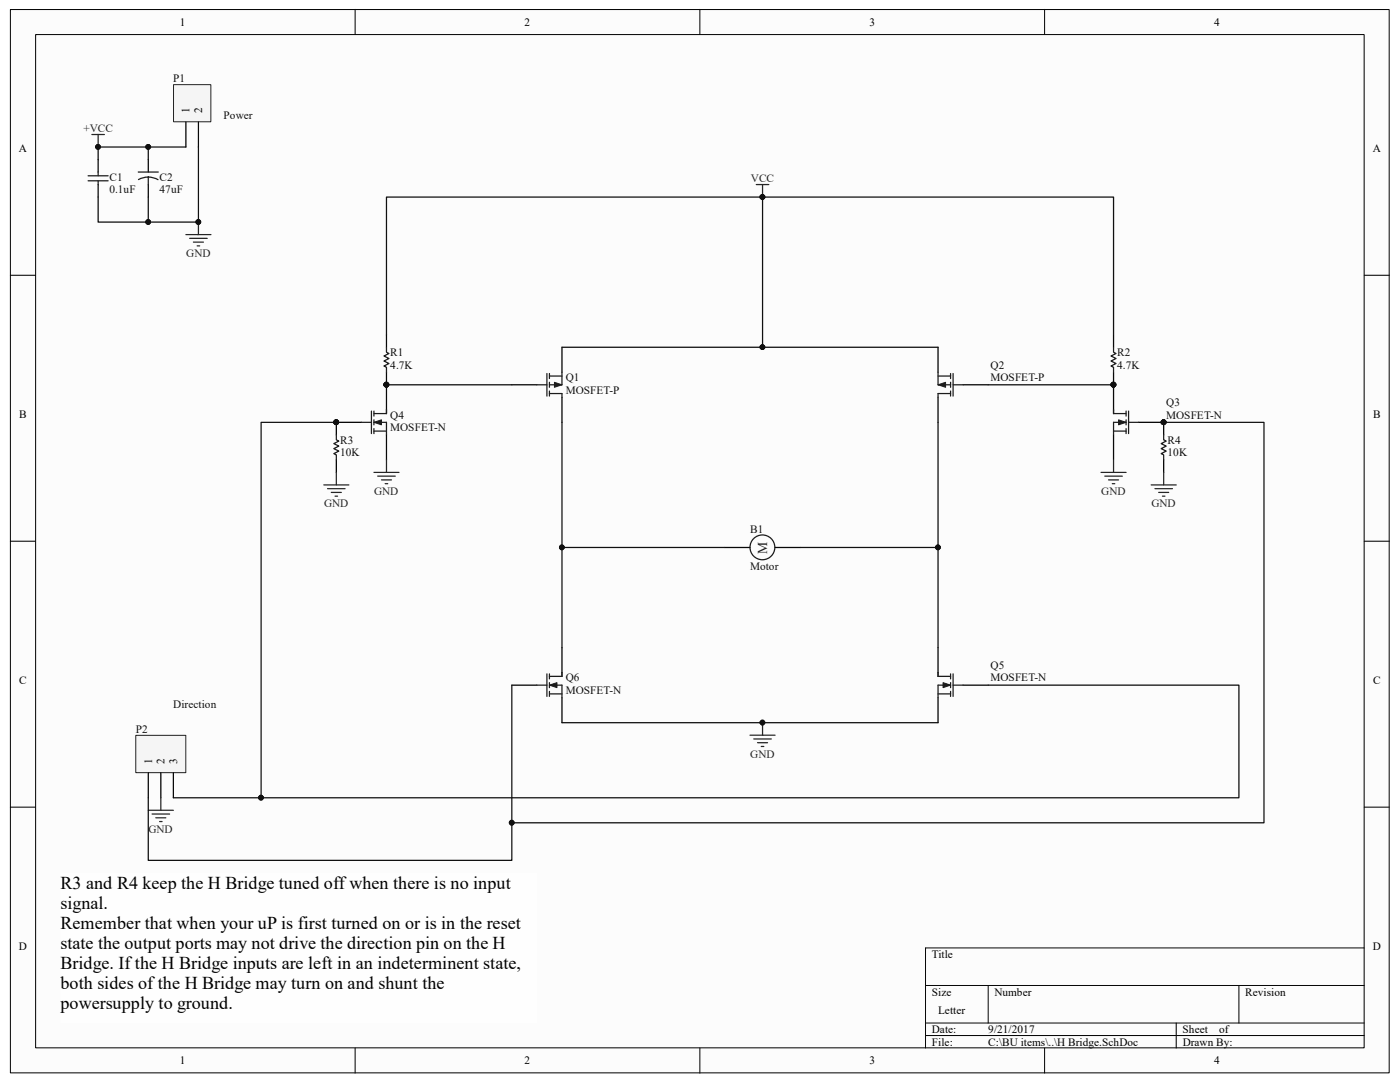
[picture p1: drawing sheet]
<svg xmlns="http://www.w3.org/2000/svg" width="279mm" height="216mm" viewBox="0 0 279 216" stroke-linecap="round" stroke-linejoin="round" font-family="sans-serif">
<path d="M2.1 1.9h275.1v212.2h-275.1z" fill="#fcfcfc"/>
<path d="M2.1 1.9h275.1v212.2h-275.1z" fill="none" stroke="#000" stroke-width=".2"/>
<path d="M7.2 6.9h265v202.2h-265z" fill="#fcfcfc"/>
<g fill="none" stroke="#000" stroke-width=".2">
<path d="M7.1 6.9h265.1v202.2h-265.1zM70.9 1.9v5M139.7 1.9v5M208.5 1.9v5M2.1 54.9h5M272.3 54.9h5M2.1 108h5M272.3 108h5M2.1 161.1h5M272.3 161.1h5M184.7 196.6h87.6M197.2 196.6v7.5"/>
<path d="M247.3 196.6v7.5M272.3 189.2h-87.6v19.9M70.9 209.1v5M139.7 209.1v5M184.7 204.1h87.6M184.7 206.6h87.6M208.5 209.1v5M234.7 204.1v5"/>
</g>
<path d="M102.1 136.7h5M112.2 129.2v5M112.2 139.2v5" fill="none" stroke="#000" stroke-width=".25"/>
<path d="M107.1 136.7h2.1M109.2 134.5v4.5M109.7 135h2.5M109.7 136.7h2.5v2.5M109.7 138.5h2.5M109.7 134.5v1M109.7 136.2v1M109.7 138v1" fill="none" stroke="#1c1c1c" stroke-width=".25"/>
<path d="M109.7 136.7l1.5-.5v1z" fill="#1c1c1c"/>
<path d="M109.7 136.7l1.5-.5v1z" fill="none" stroke="#1c1c1c" stroke-width=".2"/>
<path d="M72.1 84.3h2M74.1 82v4.5M74.6 82.5h2.5M74.6 84.3h2.5v2.5M74.6 86h2.5M74.6 82v1M74.6 83.8v1M74.6 85.5v1M112.2 134.2v.8" fill="none" stroke="#1c1c1c" stroke-width=".25"/>
<path d="M77.1 76.8v5M67.1 84.3h5M77.1 86.8v5" fill="none" stroke="#000" stroke-width=".25"/>
<g fill="#0e0e0e" stroke="#0e0e0e" stroke-width=".2">
<circle cx="77.1" cy="76.8" r=".47"/>
<circle cx="67.1" cy="84.2" r=".47"/>
</g>
<path d="M74.6 84.3l1.5-.5v1z" fill="#1c1c1c"/>
<path d="M74.6 84.3l1.5-.5v1z" fill="none" stroke="#1c1c1c" stroke-width=".2"/>
<path d="M77.1 81.8v.7M187.2 135h2.5M187.2 138.5h2.5M189.7 136.7h-2.5v2.5M189.7 134.5v1M189.7 136.2v1M189.7 138v1M190.2 136.7h2M190.2 134.5v4.5" fill="none" stroke="#1c1c1c" stroke-width=".25"/>
<g fill="#0e0e0e" stroke="#0e0e0e" stroke-width=".2">
<circle cx="77.1" cy="76.8" r=".47"/>
<circle cx="67.1" cy="84.2" r=".47"/>
</g>
<path d="M187.2 129.2v5M187.2 139.2v5M192.2 136.7h5" fill="none" stroke="#000" stroke-width=".25"/>
<path d="M188.2 136.2l1.5 .5-1.5 .5z" fill="#1c1c1c"/>
<path d="M188.2 136.2l1.5 .5-1.5 .5z" fill="none" stroke="#1c1c1c" stroke-width=".2"/>
<path d="M222.2 82.5h2.5M222.2 86h2.5M224.7 84.3h-2.5v2.5M224.7 82v1M224.7 83.8v1M224.7 85.5v1M225.2 84.3h2M225.2 82v4.5M187.2 134.2v.8" fill="none" stroke="#1c1c1c" stroke-width=".25"/>
<path d="M222.2 76.8v5M222.2 86.8v5M227.2 84.3h5" fill="none" stroke="#000" stroke-width=".25"/>
<g fill="#0e0e0e" stroke="#0e0e0e" stroke-width=".2">
<circle cx="222.2" cy="76.8" r=".47"/>
<circle cx="232.2" cy="84.2" r=".47"/>
</g>
<path d="M223.2 83.8l1.5 .5-1.5 .5z" fill="#1c1c1c"/>
<path d="M223.2 83.8l1.5 .5-1.5 .5z" fill="none" stroke="#1c1c1c" stroke-width=".2"/>
<path d="M187.2 78.5h2.5M187.2 74.3v2.5h2.5M187.2 75h2.5M189.7 74.5v1M189.7 76.3v1M189.7 78v1M190.2 76.8h2M190.2 74.5v4.5M222.2 81.8v.7" fill="none" stroke="#1c1c1c" stroke-width=".25"/>
<g fill="#0e0e0e" stroke="#0e0e0e" stroke-width=".2">
<circle cx="222.2" cy="76.8" r=".47"/>
<circle cx="232.2" cy="84.2" r=".47"/>
</g>
<path d="M187.2 69.3v5M187.2 79.3v5M192.2 76.8h5" fill="none" stroke="#000" stroke-width=".25"/>
<path d="M187.2 76.8l1.5-.5v1z" fill="#1c1c1c"/>
<path d="M187.2 76.8l1.5-.5v1z" fill="none" stroke="#1c1c1c" stroke-width=".2"/>
<path d="M107.1 76.8h2.1M109.2 74.5v4.5M109.7 78.5h2.5M109.7 75h2.5M109.7 74.5v1M109.7 76.3v1M109.7 78v1M112.2 74.3v2.5h-2.5M187.2 78.5v.8" fill="none" stroke="#1c1c1c" stroke-width=".25"/>
<path d="M102.1 76.8h5M112.2 69.3v5M112.2 79.3v5" fill="none" stroke="#000" stroke-width=".25"/>
<path d="M110.7 76.3l1.5 .5-1.5 .5z" fill="#1c1c1c"/>
<path d="M110.7 76.3l1.5 .5-1.5 .5z" fill="none" stroke="#1c1c1c" stroke-width=".2"/>
<g fill="none" stroke="#1c1c1c" stroke-width=".25">
<path d="M17.6 35.1h4M17.6 36.1h4M19.6 34.3v.8M19.6 36.1v.7M27.6 34.3h4M29.6 35.3l1.2 .2 .7 .4M29.6 35.3l-.8 .1-1.2 .4M29.6 35.3v1.5M77.1 69.3v1l.5 .2-1 .5 1 .5-1 .5 1 .5-1 .5 .5 .3v1M112.2 78.5v.8M222.2 69.3v1l.5 .2-1 .5 1 .5-1 .5 1 .5-1 .5 .5 .3v1M67.1 86.8v1l.5 .2-1 .5 1 .5-1 .5 1 .5-1 .5 .5 .3v1"/>
<path d="M232.2 86.8v1l.5 .2-1 .5 1 .5-1 .5 1 .5-1 .5 .5 .3v1"/>
<circle cx="152.2" cy="109.2" r="2.47"/>
</g>
<g fill="none" stroke="#000" stroke-width=".25">
<path d="M19.6 31.8v2.5M19.6 36.8v2.5M29.6 31.8v2.5M29.6 36.8v2.5M77.1 66.8v2.5M77.1 74.3v2.5M222.2 66.8v2.5M222.2 74.3v2.5M67.1 84.3v2.5M67.1 91.8v2.5M232.2 84.3v2.5M232.2 91.8v2.5"/>
<path d="M144.7 109.2h5M154.7 109.2h5"/>
</g>
<g fill="none" stroke="#0e0e0e" stroke-width=".25">
<path d="M29.6 29.3v2.5M29.6 39.3v5M37.1 29.3h-17.5v2.5M152.2 39.3v30M77.1 66.8v-27.5h145.1v27.5M77.1 76.8h25M112.2 69.3h75M197.2 76.8h25M67.1 84.3h-15v74.9h195.2v-22.5h-50.1M112.2 84.3v44.9M187.2 84.3v44.9M232.2 84.3h20.1v79.9h-150.2v-27.5"/>
<path d="M112.2 109.2h32.5M159.7 109.2h27.5M112.2 144.2h75"/>
</g>
<g fill="#0e0e0e" stroke="#0e0e0e" stroke-width=".2">
<circle cx="112.1" cy="109.2" r=".47"/>
<circle cx="187.2" cy="109.2" r=".47"/>
<circle cx="152.2" cy="69.3" r=".47"/>
<circle cx="77.1" cy="76.8" r=".47"/>
<circle cx="222.2" cy="76.8" r=".47"/>
<circle cx="152.2" cy="144.2" r=".47"/>
<circle cx="152.2" cy="39.3" r=".47"/>
<circle cx="67.1" cy="84.2" r=".47"/>
<circle cx="232.2" cy="84.2" r=".47"/>
<circle cx="52.1" cy="159.2" r=".47"/>
<circle cx="102.1" cy="164.2" r=".47"/>
<circle cx="39.6" cy="44.3" r=".47"/>
<circle cx="19.6" cy="29.3" r=".47"/>
<circle cx="29.6" cy="44.3" r=".47"/>
<circle cx="29.6" cy="29.3" r=".47"/>
</g>
<g fill="none" stroke="#262626" stroke-width=".25">
<path d="M18.3 26.8h2.5M19.6 26.8v2.5M150.9 36.8h2.5M152.2 36.8v2.5M37.1 46.8h5M37.8 47.6h3.6M38.6 48.3h2M39.4 49.1h.5M39.6 44.3v2.5M64.6 96.8h5M65.4 97.5h3.5M66.1 98.3h2"/>
<path d="M66.9 99h.5M67.1 94.3v2.5M74.6 94.3h5M75.4 95h3.5M76.1 95.8h2M76.9 96.5h.5M77.1 91.8v2.5M219.7 94.3h5M220.5 95h3.5M221.2 95.8h2M222 96.5h.5M222.2 91.8v2.5"/>
<path d="M229.7 96.8h5M230.5 97.5h3.5M231.2 98.3h2M232 99h.5M232.2 94.3v2.5M149.7 146.7h5M150.4 147.4h3.5M151.2 148.2h2M151.9 148.9h.5M152.2 144.2v2.5"/>
</g>
<path d="M34.7 16.9h7.4v7.4h-7.4z" fill="#f5f5f5"/>
<path d="M34.6 16.9h7.5v7.4h-7.5z" fill="none" stroke="#262626" stroke-width=".2"/>
<path d="M37.1 24.3v5M39.6 24.3v5" fill="none" stroke="#000" stroke-width=".25"/>
<path d="M39.6 29.3v15h-20v-5" fill="none" stroke="#0e0e0e" stroke-width=".25"/>
<g fill="#0e0e0e" stroke="#0e0e0e" stroke-width=".2">
<circle cx="29.6" cy="44.3" r=".47"/>
<circle cx="39.6" cy="44.3" r=".47"/>
</g>
<path d="M27.1 146.8h10v7.4h-10z" fill="#f5f5f5"/>
<path d="M27.1 146.7h10v7.5h-10z" fill="none" stroke="#262626" stroke-width=".2"/>
<path d="M29.6 154.2v5M32.1 154.2v5M34.6 154.2v5" fill="none" stroke="#000" stroke-width=".25"/>
<path d="M32.1 159.2v2.5M29.6 161.7h5M30.3 162.4h3.5M31.1 163.2h2M31.8 163.9h.5" fill="none" stroke="#262626" stroke-width=".25"/>
<path d="M29.6 159.2v12.5h72.5v-7.5M34.6 159.2h17.5" fill="none" stroke="#0e0e0e" stroke-width=".25"/>
<g fill="#0e0e0e" stroke="#0e0e0e" stroke-width=".2">
<circle cx="52.1" cy="159.2" r=".47"/>
<circle cx="102.1" cy="164.2" r=".47"/>
</g>
<path d="M12.1 174.2h95v29.9h-95z" fill="#fefefe"/>
<path d="M12.1 174.2h95v29.9h-95z" fill="none" stroke="#fefefe" stroke-width=".2"/>
<g font-size="3.6">
<text x="12.1" y="177.4">R3 and R4 keep the H Bridge tuned off when there is no input</text>
<text x="12.1" y="181.4">signal.</text>
<text x="12.1" y="185.4">Remember that when your uP is first turned on or is in the reset</text>
<text x="12.1" y="189.4">state the output ports may not drive the direction pin on the H</text>
<text x="12.1" y="193.4">Bridge. If the H Bridge inputs are left in an indeterminent state,</text>
<text x="12.1" y="197.4">both sides of the H Bridge may turn on and shunt the</text>
<text x="12.1" y="201.3">powersupply to ground.</text>
</g>
<text font-size="2.7" fill="#1c1c1c" x="153.1" y="110.5" transform="rotate(-90 153.1 110.5)">M</text>
<g font-size="2.2">
<text x="35.9" y="5.1">1</text>
<text x="104.7" y="5.1">2</text>
<text x="173.5" y="5.1">3</text>
<text x="242.3" y="5.1">4</text>
<text x="37.8" y="22.6" transform="rotate(-90 37.8 22.6)">1</text>
<text x="40.3" y="22.6" transform="rotate(-90 40.3 22.6)">2</text>
<text x="3.8" y="30.4">A</text>
<text x="273.9" y="30.4">A</text>
<text x="3.8" y="83.5">B</text>
<text x="274" y="83.5">B</text>
<text x="3.8" y="136.5">C</text>
<text x="274" y="136.5">C</text>
<text x="30.4" y="152.4" transform="rotate(-90 30.4 152.4)">1</text>
<text x="32.9" y="152.4" transform="rotate(-90 32.9 152.4)">2</text>
<text x="35.3" y="152.4" transform="rotate(-90 35.3 152.4)">3</text>
<text x="3.8" y="189.6">D</text>
<text x="186" y="191.2">Title</text>
<text x="273.9" y="189.6">D</text>
<text x="186" y="198.7">Size</text>
<text x="187.2" y="202.4">Letter</text>
<text x="198.5" y="198.7">Number</text>
<text x="248.5" y="198.7">Revision</text>
<text x="186" y="206.2">Date:</text>
<text x="186" y="208.7">File:</text>
<text x="197.2" y="206.2">9/21/2017</text>
<text x="197.2" y="208.7">C:\BU items\..\H Bridge.SchDoc</text>
<text x="236" y="206.2">Sheet</text>
<text x="236" y="208.7">Drawn By:</text>
<text x="243.3" y="206.2">of</text>
<text x="35.9" y="212.4">1</text>
<text x="104.7" y="212.4">2</text>
<text x="173.5" y="212.4">3</text>
<text x="242.3" y="212.4">4</text>
</g>
<g font-size="2.2" fill="#0e0e0e">
<text x="34.6" y="16.4">P1</text>
<text x="44.6" y="23.8">Power</text>
<text x="21.8" y="36.1">C1</text>
<text x="21.8" y="38.6">0.1uF</text>
<text x="31.8" y="36.1">C2</text>
<text x="31.8" y="38.6">47uF</text>
<text x="77.9" y="71">R1</text>
<text x="223" y="71">R2</text>
<text x="77.9" y="73.5">4.7K</text>
<text x="112.9" y="76">Q1</text>
<text x="197.7" y="73.5">Q2</text>
<text x="197.7" y="76">MOSFET-P</text>
<text x="223" y="73.5">4.7K</text>
<text x="77.9" y="83.5">Q4</text>
<text x="112.9" y="78.5">MOSFET-P</text>
<text x="232.7" y="81">Q3</text>
<text x="232.7" y="83.5">MOSFET-N</text>
<text x="67.9" y="88.5">R3</text>
<text x="77.9" y="86">MOSFET-N</text>
<text x="233" y="88.5">R4</text>
<text x="67.9" y="91">10K</text>
<text x="233" y="91">10K</text>
<text x="149.7" y="106.3">B1</text>
<text x="149.7" y="113.7">Motor</text>
<text x="112.9" y="136">Q6</text>
<text x="197.7" y="133.5">Q5</text>
<text x="197.7" y="136">MOSFET-N</text>
<text x="34.6" y="141.2">Direction</text>
<text x="112.9" y="138.5">MOSFET-N</text>
<text x="27.1" y="146.2">P2</text>
</g>
<g font-size="2.2" fill="#262626">
<text x="16.6" y="26.3">+VCC</text>
<text x="149.9" y="36.3">VCC</text>
<text x="37.2" y="51.3">GND</text>
<text x="64.7" y="101.3">GND</text>
<text x="74.7" y="98.8">GND</text>
<text x="219.8" y="98.8">GND</text>
<text x="229.8" y="101.3">GND</text>
<text x="149.7" y="151.2">GND</text>
<text x="29.6" y="166.2">GND</text>
</g>
</svg>
